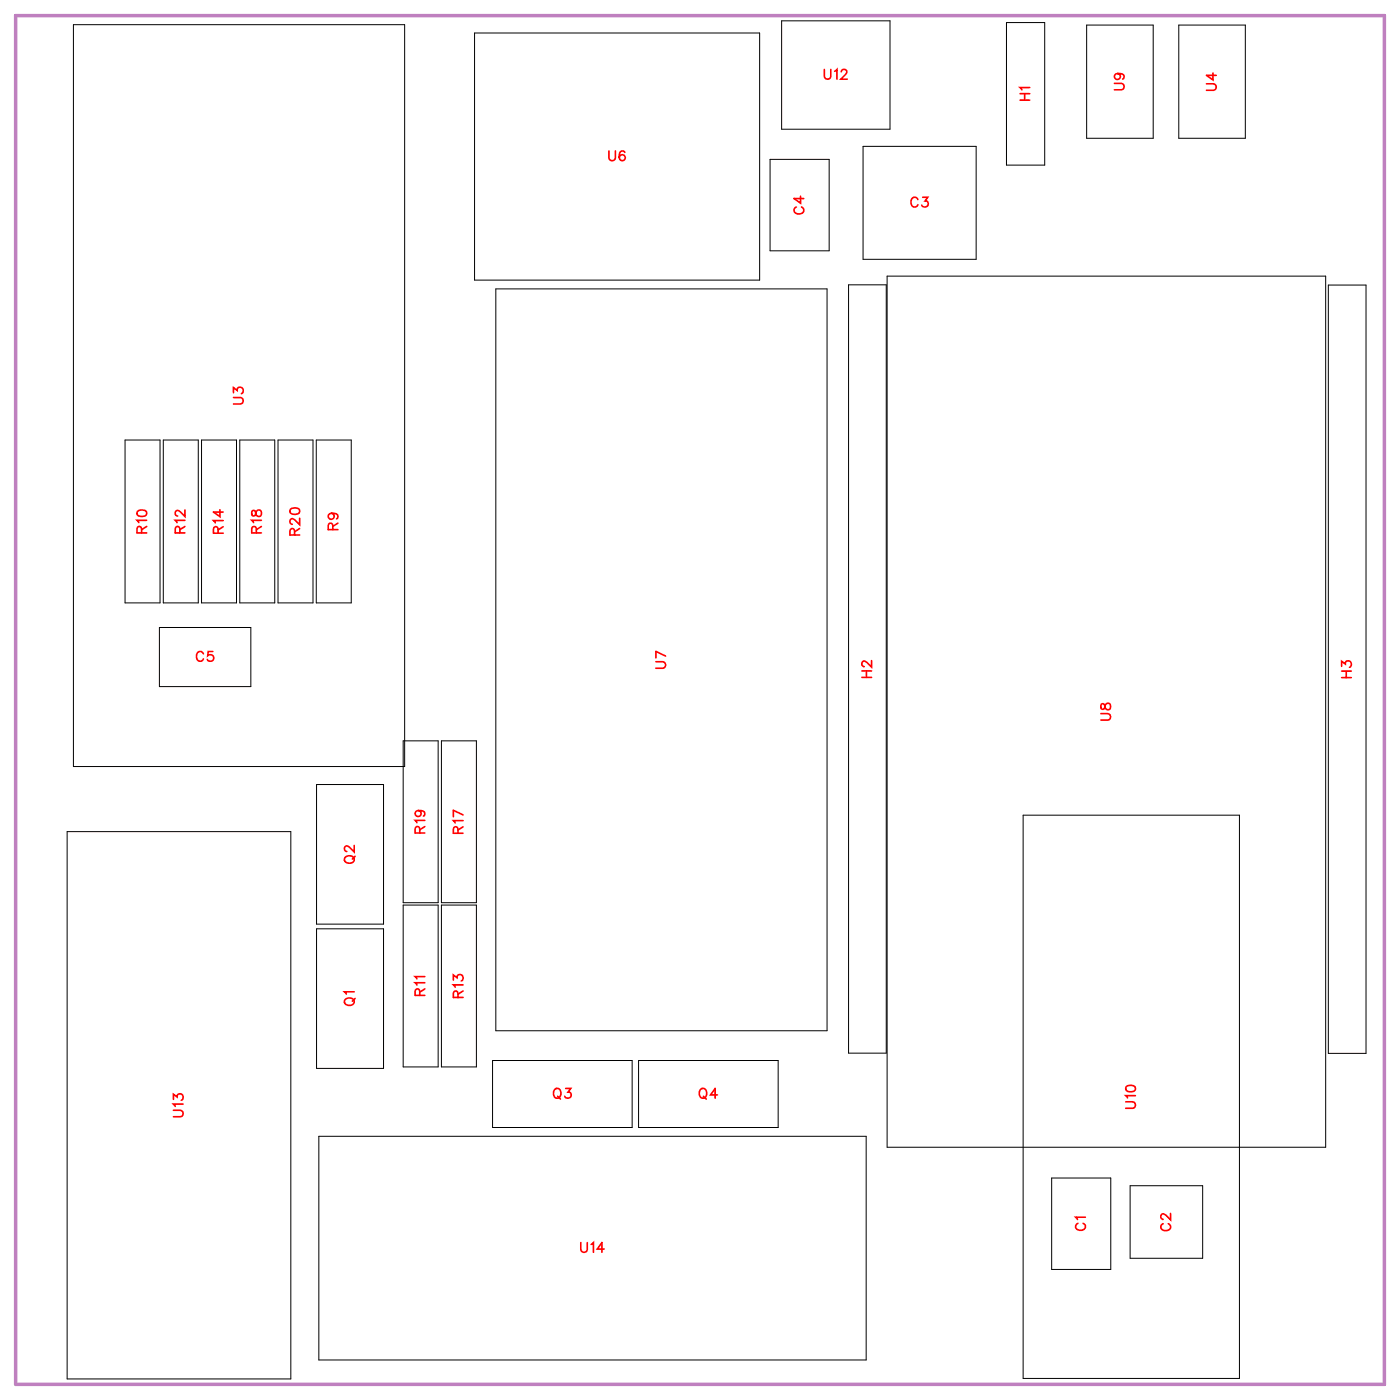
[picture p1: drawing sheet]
<svg xmlns="http://www.w3.org/2000/svg" width="102mm" height="102mm" viewBox="0 0 102 102" stroke-linecap="round" stroke-linejoin="round" font-family="sans-serif">
<path d="M1.1 1.1h100v100h-100z" fill="none" stroke="#bf80bf" stroke-width=".25"/>
<g fill="none" stroke="#000" stroke-width=".07">
<path d="M5.4 1.8h24.2v54.2h-24.2zM34.7 2.4h20.8v18.1h-20.8zM56.3 11.6h4.3v6.7h-4.3zM57.1 1.5h7.9v7.9h-7.9zM63.1 10.7h8.2v8.2h-8.2zM73.5 1.6h2.8v10.5h-2.8zM79.4 1.8h4.9v8.3h-4.9zM86.1 1.8h4.9v8.3h-4.9zM9.1 32.1h2.6v11.9h-2.6zM11.9 32.1h2.6v11.9h-2.6zM14.7 32.1h2.6v11.9h-2.6zM17.5 32.1h2.6v11.9h-2.6z"/>
<path d="M20.3 32.1h2.6v11.9h-2.6zM23.1 32.1h2.6v11.9h-2.6zM36.2 21.1h24.2v54.2h-24.2zM62 20.8h2.7v56.1h-2.7zM64.8 20.2h32.1v63.6h-32.1zM97 20.8h2.8v56.2h-2.8zM11.6 45.8h6.7v4.4h-6.7zM23.1 57.3h4.9v10.2h-4.9zM29.5 54.1h2.5v11.9h-2.5zM32.3 54.1h2.5v11.9h-2.5zM74.8 59.6h15.8v41.1h-15.8zM4.9 60.8h16.3v39.9h-16.3z"/>
<path d="M23.1 67.9h4.9v10.2h-4.9zM29.5 66.1h2.5v11.9h-2.5zM32.3 66.1h2.5v11.9h-2.5zM36 77.5h10.2v4.9h-10.2zM46.7 77.5h10.2v4.9h-10.2zM23.3 83h40v16.4h-40zM76.8 86.1h4.4v6.6h-4.4zM82.6 86.6h5.3v5.3h-5.3z"/>
</g>
<g fill="none" stroke="#f00" stroke-width=".12">
<path d="M44.5 11v.5l.2 .2 .2-.1 .1-.6M45.6 11.1a.35 .35 0 0 0-.4 .2 .35 .35 0 0 0 .2 .4 .22 .22 0 0 0 .3-.2 .22 .22 0 0 0-.2-.2 .22 .22 0 0 0-.3 .2M58.2 15.1a.26 .26 0 0 0-.2 .3 .26 .26 0 0 0 .3 .2h.2a.26 .26 0 0 0 .2-.2 .26 .26 0 0 0-.1-.3M58.5 14.3v.5l-.5-.3h.7M60.2 5.1v.5l.2 .2 .3-.1v-.6M61 5.2l.1-.1v.7M61.5 5.2l.1-.1h.1l.2 .1-.1 .2-.4 .4h.5M67.1 14.6a.26 .26 0 0 0-.3-.2 .26 .26 0 0 0-.2 .3v.2a.26 .26 0 0 0 .2 .2 .26 .26 0 0 0 .3-.1M67.4 14.4h.4l-.2 .3a.24 .24 0 0 1 .2 .4 .25 .25 0 0 1-.5-.1M74.5 7.3h.7M74.5 6.8h.7M74.9 6.8v.5"/>
<path d="M75.2 6.4h-.7l.2 .2M81.4 6.1h.5l.2 .2-.1 .2-.6 .1M81.7 5.4a.22 .22 0 0 1 .1 .3 .22 .22 0 0 1-.3 .1 .22 .22 0 0 1 0-.4h.2a.34 .34 0 0 1 .4 .2l-.1 .2M88.1 6.1h.6l.2 .2-.1 .3h-.7M88.6 5.3v.5l-.5-.3h.8M10 37.4l.3-.1a.3 .3 0 0 1 .4 .2 .38 .38 0 0 1-.4 .2 .38 .38 0 0 1-.3-.2zM10.3 38.9v-.4h-.2l-.1 .1v.3h.7M10.7 38h-.7l.1 .2M10.7 38.5l-.4 .2M13.1 38.9v-.4h-.2l-.1 .1v.3h.7M13.5 38h-.7l.1 .2M13.5 37.3v.4l-.3-.3-.3-.1-.1 .1v.2l.2 .1"/>
<path d="M13.5 38.5l-.4 .2M15.9 39v-.5h-.2l-.1 .2v.3h.7M16.1 37.2v.5l-.5-.3h.7M16.3 38h-.7l.1 .2M16.3 38.5l-.4 .2M17.1 29h.5l.2 .2-.1 .3h-.6M17.1 28.7v-.4l.2 .2a.24 .24 0 0 1 .4-.2 .25 .25 0 0 1-.1 .5M18.4 37.3v.4h.2l.3-.4a.24 .24 0 0 1 .2 .2 .24 .24 0 0 1-.2 .2l-.2-.1-.1-.3zM18.7 38.9v-.4h-.2l-.1 .1v.3h.7M19.1 38h-.7l.1 .2M19.1 38.5l-.4 .2M21.2 37.2l.3-.1a.3 .3 0 0 1 .4 .3 .38 .38 0 0 1-.4 .2 .38 .38 0 0 1-.3-.3z"/>
<path d="M21.5 39.1v-.4l-.2-.1-.1 .2v.3h.7M21.9 37.9v.4l-.3-.3-.3-.1-.1 .1v.2l.2 .1M21.9 38.6l-.4 .3M24.2 37.5a.22 .22 0 0 1 .2 .3 .22 .22 0 0 1-.3 .1 .22 .22 0 0 1 0-.4h.1a.34 .34 0 0 1 .5 .3l-.1 .1M24.3 38.7v-.4l-.2-.1-.1 .2v.3h.7M24.7 38.2l-.4 .3M14.9 47.8a.26 .26 0 0 0-.3-.2 .26 .26 0 0 0-.2 .3v.1a.26 .26 0 0 0 .2 .3 .26 .26 0 0 0 .3-.2M15.5 47.6h-.3v.3a.25 .25 0 0 1 .4 0 .25 .25 0 0 1-.1 .4 .25 .25 0 0 1-.4-.1M30.6 59.2a.22 .22 0 0 1 .2 .3 .22 .22 0 0 1-.4 .1 .22 .22 0 0 1 0-.3l.2-.1a.34 .34 0 0 1 .4 .3l-.1 .1M31 59.9h-.7l.2 .2M33.8 60h-.7l.2 .1M33.8 59.5l-.7-.3v.5"/>
<path d="M47.9 48.3h.5l.2 .3-.1 .2h-.6M48.6 47.9l-.7-.3v.5M63 49.5h.7M63 49h.7M63.3 49v.5M63.7 48.3v.4l-.4-.3-.2-.1-.1 .1v.2l.1 .1M80.4 52.1h.5l.2 .2-.1 .3h-.6M80.5 51.5v.3h.1l.3-.4a.24 .24 0 0 1 .2 .2 .24 .24 0 0 1-.2 .3l-.1-.1-.1-.3zM98 48.7v-.4l.3 .2a.24 .24 0 0 1 .4-.2 .25 .25 0 0 1-.1 .5M98 49.5h.7M98 49h.7M98.4 49v.5"/>
<path d="M25.3 73a.35 .35 0 0 1 .4-.1 .35 .35 0 0 1 .1 .4 .33 .33 0 0 1-.4 .1 .33 .33 0 0 1-.1-.4zM25.3 62.6a.35 .35 0 0 1 .4-.1 .35 .35 0 0 1 .1 .4 .33 .33 0 0 1-.4 .2 .33 .33 0 0 1-.1-.5zM25.9 72.5h-.7l.1 .1M25.9 61.8v.4l-.4-.3-.2-.1-.1 .1v.2l.1 .1M25.9 72.9l-.2 .3M25.9 62.6l-.2 .2M30.7 72.7l-.1-.4h-.1l-.2 .1v.3h.7M30.7 60.9l-.1-.4-.1-.1-.2 .2v.3h.7M31 71.8h-.7l.2 .2M31 71.4h-.7l.2 .1M31 72.3l-.3 .2M31 60.4l-.3 .2"/>
<path d="M33.1 71.6v-.4l.3 .2a.24 .24 0 0 1 .4-.1 .24 .24 0 0 1-.1 .4M33.5 72.9l-.1-.4-.1-.1-.2 .2v.3h.7M33.5 60.9l-.1-.4-.1-.1-.2 .2v.3h.7M33.8 72h-.7l.2 .1M33.8 72.4l-.3 .2M33.8 60.4l-.3 .2M40.5 79.6h.1a.33 .33 0 0 1 .4 .3 .33 .33 0 0 1-.4 .3l-.2-.2zM41.3 79.5h.4l-.2 .3a.24 .24 0 0 1 .2 .4 .24 .24 0 0 1-.4-.1M51.2 79.6a.33 .33 0 0 1 .4 .3 .33 .33 0 0 1-.4 .3l-.1-.2zM52.4 80h-.5l.3-.5v.7M82.3 79.4l.3-.1a.3 .3 0 0 1 .4 .3 .38 .38 0 0 1-.4 .2 .38 .38 0 0 1-.4-.3zM12.7 81.1h.5l.2 .2-.1 .3h-.6"/>
<path d="M12.7 80.3v-.4l.2 .2a.24 .24 0 0 1 .4-.1 .24 .24 0 0 1-.1 .4M13.4 80.7h-.7l.1 .1M40.7 80.1l.2 .2M42.4 90.8v.5l.2 .2 .3-.1v-.6M43.2 90.9l.2-.1v.7M44.1 91.3h-.5l.4-.5v.7M51.4 80.1l.2 .2M78.8 89.4a.26 .26 0 0 0-.2 .3 .26 .26 0 0 0 .3 .2h.1a.26 .26 0 0 0 .3-.2 .26 .26 0 0 0-.2-.3M79.3 88.9h-.7l.1 .2M82.2 80.5h.6l.2 .2-.1 .2-.7 .1M83 80h-.8l.2 .2M85 89.4a.26 .26 0 0 0-.2 .3 .26 .26 0 0 0 .3 .2h.2a.26 .26 0 0 0 .2-.2 .26 .26 0 0 0-.1-.3"/>
<path d="M85.5 88.6v.5l-.3-.3-.3-.1-.1 .1v.2l.2 .1"/>
</g>
<g font-size="1.2" fill="#fff">
<text x="60.2" y="6.1">U12</text>
<text x="75.5" y="7.4" transform="rotate(-90 75.5 7.4)">H1</text>
<text x="82.4" y="6.6" transform="rotate(-90 82.4 6.6)">U9</text>
<text x="89.2" y="6.7" transform="rotate(-90 89.2 6.7)">U4</text>
<text x="44.4" y="12">U6</text>
<text x="59" y="15.7" transform="rotate(-90 59 15.7)">C4</text>
<text x="66.5" y="15.4">C3</text>
<text x="18.1" y="29.6" transform="rotate(-90 18.1 29.6)">U3</text>
<text x="11" y="39" transform="rotate(-90 11 39)">R10</text>
<text x="13.8" y="39" transform="rotate(-90 13.8 39)">R12</text>
<text x="16.6" y="39" transform="rotate(-90 16.6 39)">R14</text>
<text x="19.4" y="39" transform="rotate(-90 19.4 39)">R18</text>
<text x="22.2" y="39.1" transform="rotate(-90 22.2 39.1)">R20</text>
<text x="25" y="38.8" transform="rotate(-90 25 38.8)">R9</text>
<text x="14.3" y="48.6">C5</text>
<text x="48.9" y="48.9" transform="rotate(-90 48.9 48.9)">U7</text>
<text x="64" y="49.6" transform="rotate(-90 64 49.6)">H2</text>
<text x="81.4" y="52.7" transform="rotate(-90 81.4 52.7)">U8</text>
<text x="99" y="49.6" transform="rotate(-90 99 49.6)">H3</text>
<text x="26.2" y="63.1" transform="rotate(-90 26.2 63.1)">Q2</text>
<text x="31.3" y="60.9" transform="rotate(-90 31.3 60.9)">R19</text>
<text x="34.1" y="60.9" transform="rotate(-90 34.1 60.9)">R17</text>
<text x="26.2" y="73.5" transform="rotate(-90 26.2 73.5)">Q1</text>
<text x="31.3" y="72.8" transform="rotate(-90 31.3 72.8)">R11</text>
<text x="34.1" y="72.9" transform="rotate(-90 34.1 72.9)">R13</text>
<text x="13.7" y="81.7" transform="rotate(-90 13.7 81.7)">U13</text>
<text x="40.4" y="80.5">Q3</text>
<text x="51" y="80.5">Q4</text>
<text x="83.3" y="81" transform="rotate(-90 83.3 81)">U10</text>
<text x="79.6" y="89.9" transform="rotate(-90 79.6 89.9)">C1</text>
<text x="85.8" y="90" transform="rotate(-90 85.8 90)">C2</text>
<text x="42.4" y="91.8">U14</text>
</g>
</svg>
